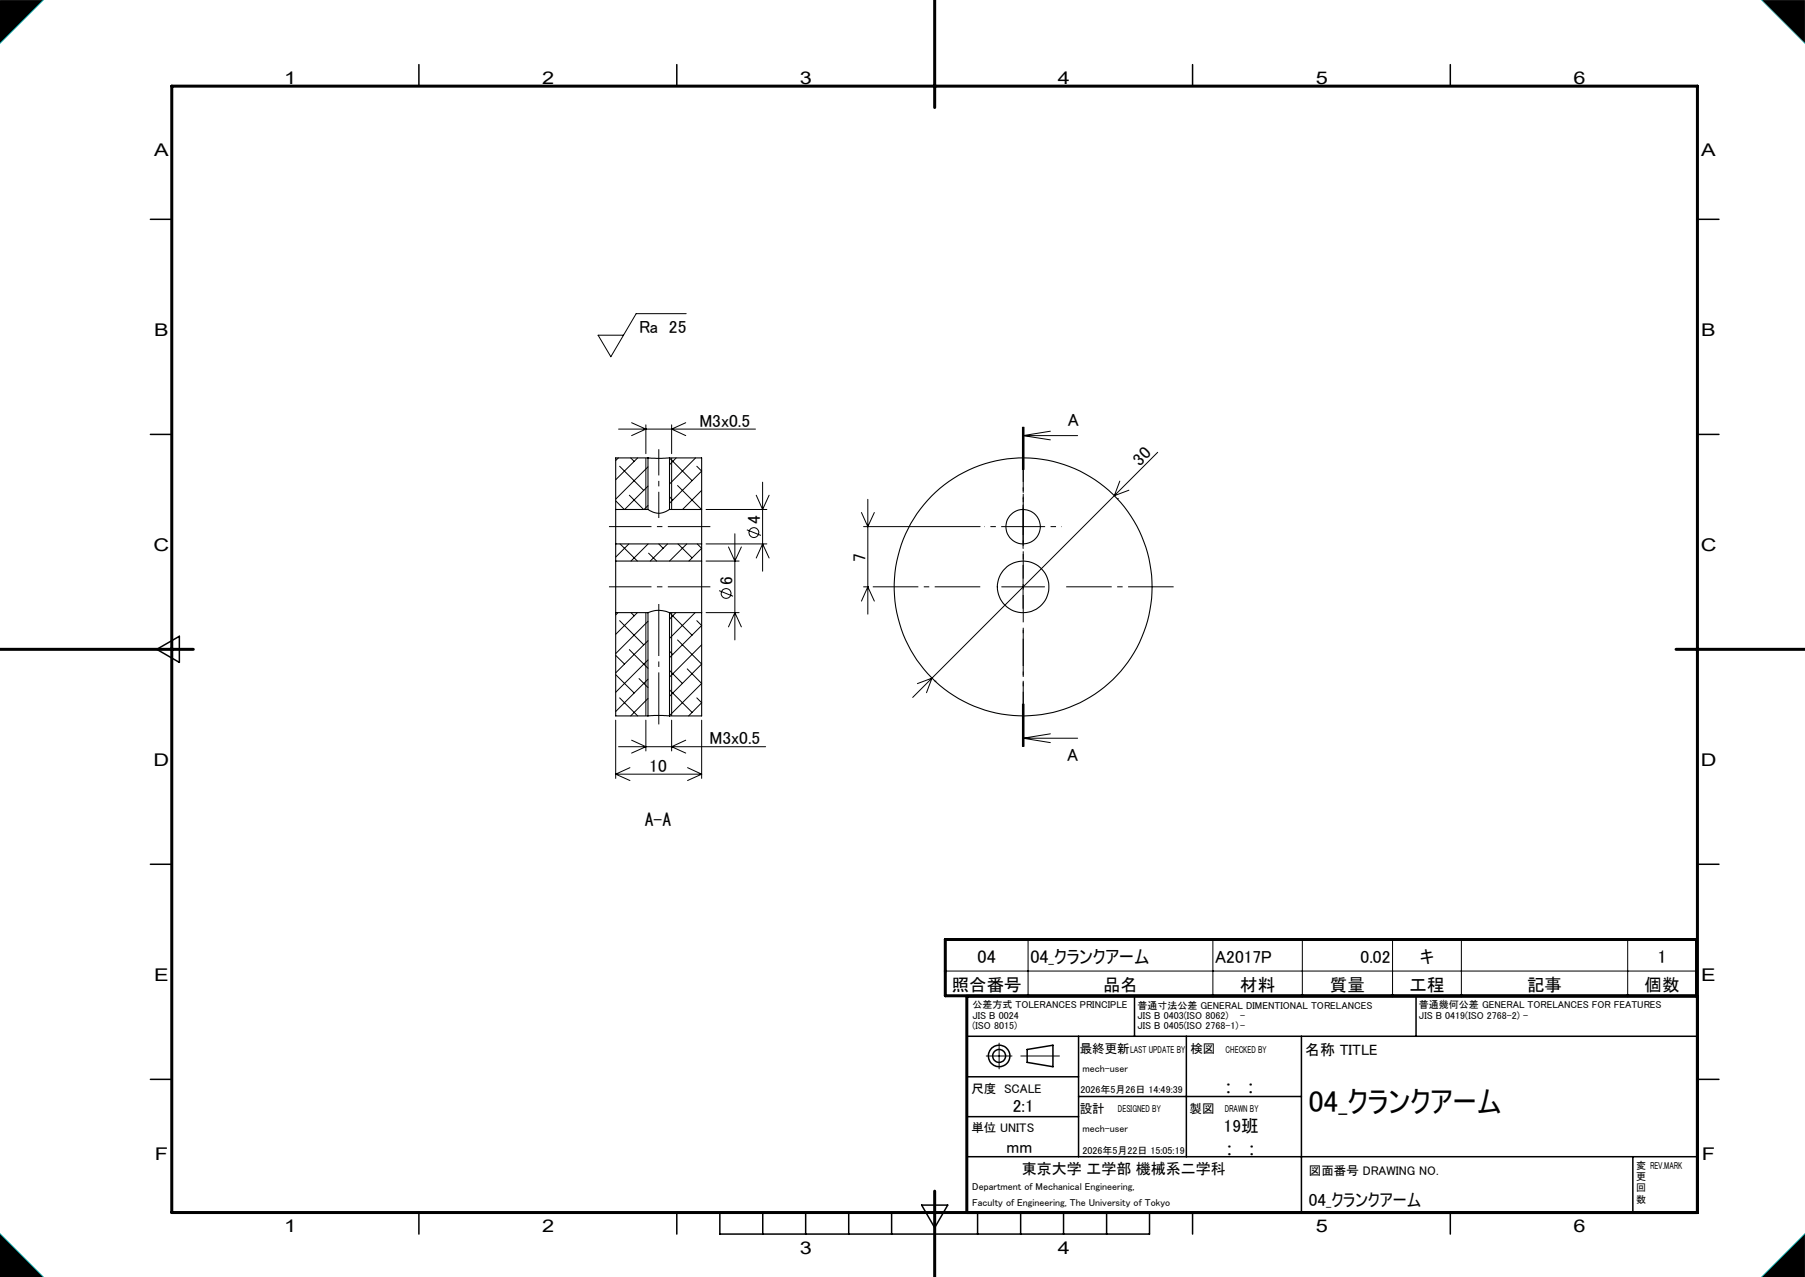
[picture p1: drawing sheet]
<svg xmlns="http://www.w3.org/2000/svg" width="420mm" height="297mm" viewBox="0 0 420 297" stroke-linecap="round" stroke-linejoin="round" font-family="sans-serif">
<g fill="none" stroke="#000" stroke-width=".25">
<path d="M143.3 118.5v8M143.3 118.5h7.5M150.8 118.5a4 4 0 0 0 5 0M150.8 106.5h5M150.8 106.5v12M150.8 106.5h-7.5v12M155.8 118.5h7.5M155.8 106.5v12M155.8 106.5h7.5v12M163.3 118.5v8M143.3 130.5v12M143.3 126.5h20"/>
<path d="M143.3 130.5h20M143.3 126.5v4M163.3 130.5v12M163.3 126.5v4M143.3 142.5h7.5M143.3 142.5v24h7.5M150.8 142.5a6.1 6.1 0 0 1 5 0M150.8 142.5v24M155.8 142.5v24M155.8 142.5h7.5M163.3 142.5v24h-7.5M150.8 166.5h5"/>
<circle cx="238.1" cy="136.5" r="30"/>
<circle cx="238.1" cy="122.5" r="4"/>
<circle cx="238.1" cy="136.5" r="6"/>
</g>
<g fill="none" stroke="#000" stroke-width=".23">
<path d="M0 0h10l-10 10zM410 0h10v10zM159.7 73h-11.7l-5.9 10-2.9-5h5.9M143.9 99.8h31.9M147 98.3l3.3 1.5-3.3 1.5M150.3 98.8v6.7M156.3 98.8v6.7M159.6 98.3l-3.3 1.5 3.3 1.5M237.9 99.3v10M238.1 99.3v10M238.3 99.3v10M143.3 116.5l2 2"/>
<path d="M143.9 106.5l-.6 .6M144.2 108.4l5.6 5.6M146.4 115.2l3.4 3.3M146.8 106.5l.8 .8M148.4 106.5l-5.1 5.1M150.3 106.5v12M150.8 108.6l-7.5 7.5M150.8 113.1l-5.5 5.4M150.8 117.6l-.9 .9M155.8 115.5l.7 .8M155.8 106.5l5.2 5.3M156.3 106.5v12"/>
<path d="M157.3 106.5l-1.5 1.6M157.7 112.9l5.5 5.6M161.9 106.5l-6.1 6.1M162.1 108.4l1.2 1.2-7.5 7.4M163.3 114l-4.5 4.5M164.3 118.5h14.1M176 115.2l1.4 3.3 1.6-3.3M177.4 112.1v20.8M200.4 119.2l1.5 3.3 1.5-3.3M201.9 116.1v26.7M238.1 117.5v10M238.1 101.3h12.7"/>
<path d="M238.1 101.3l6.3 1M244.4 100.3l-6.3 1M259.3 115.3l-46.9 46.9M260 116h.1M260.6 111.9l-1.3 3.4M262.7 114l-3.4 1.3M269.4 105.2l-10.1 10.1M144.3 126.5l4 4M146.3 126.5l-3 3.1M150.8 126.5l-4 4M150.9 128.7l1.9 1.8M153.3 126.5l1 1"/>
<path d="M155.3 126.5l-4 4M157.8 126.5l3.2 3.2M159.8 126.5l-4 4M162.2 126.5l1.1 1-3 3M164.3 130.5h7.7M164.3 126.5h14.1M167.3 137.4l3.3 1.3M169.5 127.2l1.5 3.3 1.5-3.3M171 124.1v24.7M173.8 123.2l3.3 1.3M176 129.8l1.4-3.3 1.6 3.3M200.4 139.8l1.5-3.3 1.5 3.3"/>
<path d="M200.9 136.5h1.2M200.9 122.5h27.2M233.1 136.5h10M233.1 122.5h10M238.1 131.5v10M143.3 156.9l4.3 4.3M143.3 152.4l2 2M143.8 142.5l-.5 .5M144.2 144.4l5.6 5.6M146.4 151.1l4.4 4.3M146.8 142.5l.8 .7M148.3 142.5l-5 5"/>
<path d="M148.7 157.8l2.1 2.1M150.3 142.5v24M150.8 158l-7.5 7.5M150.8 144.5l-7.5 7.5M150.8 149l-7.5 7.5M150.8 153.5l-7.5 7.5M155.8 155.9l3 3.1M155.8 151.4l.7 .8M155.8 142.5l5.2 5.2M156.3 142.5v24M157.3 142.5l-1.5 1.5M157.7 148.8l5.6 5.6-7.5 7.6"/>
<path d="M159.9 155.6l3.4 3.4-7.5 7.4M161.7 142.5l-5.9 6M162.1 144.4l1.2 1.1-7.5 7.5M163.3 150l-7.5 7.5M164.3 142.5h7.7M169.5 145.8l1.5-3.3 1.5 3.3M213.5 159l3.4-1.3-1.3 3.4M217.6 158.4h.1M143.3 167.5v13.5M143.9 173.7h34.3M144.2 162.3l4.2 4.2M146.6 178.5l-3.3 1.6"/>
<path d="M147 172.2l3.3 1.5-3.3 1.5M150.3 167.5v7.2M150.8 162.5l-4 4M155.8 160.4l5.2 5.3M156.3 167.5v7.2M159.6 172.2l-3.3 1.5 3.3 1.5M160 178.5l3.3 1.6M162.1 162.3l1.2 1.1-3.1 3.1M163.3 167.5v13.5M237.9 163.7v10M238.1 171.7h12.7M238.1 171.7l6.3 1"/>
<path d="M238.1 163.7v10M238.3 163.7v10zM244.4 170.7l-6.3 1M143.3 180.1h20M143.3 180.1l3.3 1.4M163.3 180.1l-3.3 1.4M239.2 218.5v13.1M282.2 218.5v13.1M303 218.5v13.1M324 218.5v13.1M340 218.5v13.1M378.7 218.5v13.1"/>
<path d="M220 225.8h174.8M229.5 245.6h6M232.5 242.6v6M237.5 245.6h9M0 287l10 10h-10zM410 297l10-10v10z"/>
<circle cx="169" cy="138" r="1.15"/>
<circle cx="175.4" cy="123.9" r="1.15"/>
</g>
<g fill="none" stroke="#000" stroke-width=".35">
<path d="M97.5 15v5M157.5 15v5M277.5 15v5M337.5 15v5M35 51h5M395 51h5M35 101h5M395 101h5M36.5 151l5.2-3v6.1zM35 201h5M395 201h5M264 231.7v9.3"/>
<path d="M329.5 231.7v9.3M35 251h5M225 241h170M225 250.4h26M225 259.7h26M245 248.1v-5l-6 1v3l6 1M251 241v28M251 255h51.8M276 241v28M302.8 241v41M395 251h5M225 269h170"/>
<path d="M379.9 269v13M97.5 282v5M157.5 282v5M167.5 282v5h100v-5M177.5 282v5M187.5 282v5M197.5 282v5M207.5 282v5M214.5 280.3h6l-3 5.2zM227.5 282v5M237.5 282v5M247.5 282v5"/>
<path d="M257.5 282v5M277.5 282v5M337.5 282v5"/>
<circle cx="232.5" cy="245.6" r="2.5"/>
<circle cx="232.5" cy="245.6" r="1.5"/>
</g>
<path d="M217.5 0v25M40 20h355v262h-355zM0 151h45M390 151h30M220 218.5h174.8v13.1h-174.8zM395 231.7h-170v50.3M217.5 277v20" fill="none" stroke="#000" stroke-width=".7"/>
<path d="M0 0h10l-10 10zM410 0h10v10zM0 287l10 10h-10zM410 297l10-10v10z" fill="none" stroke="#0ff" stroke-width=".23"/>
<path d="M0 0v10l10-10zM410 0l10 10v-10zM410 297h10v-10zM0 287v10h10z" fill-rule="evenodd" fill="#000"/>
<path d="M153.3 120.5v-16" fill="none" stroke="#000" stroke-width=".23" stroke-dasharray="30.5 1.3 1.3 1.3" stroke-dashoffset="24.4" stroke-linecap="butt"/>
<path d="M153.3 168.5v-28" fill="none" stroke="#000" stroke-width=".23" stroke-dasharray="30.5 1.3 1.3 1.3" stroke-dashoffset="18.4" stroke-linecap="butt"/>
<path d="M141.7 122.5h23.6M165.3 136.5h-23.6" fill="none" stroke="#000" stroke-width=".23" stroke-dasharray="30.5 1.3 1.3 1.3" stroke-dashoffset="20.6" stroke-linecap="butt"/>
<path d="M228.1 136.5h-25M238.1 126.5v-25M248.1 136.5h25M238.1 146.5v25" fill="none" stroke="#000" stroke-width=".23" stroke-dasharray="30.5 1.3 1.3 1.3" stroke-dashoffset="19.9" stroke-linecap="butt"/>
<path d="M238.1 117.5v-4M233.1 122.5h-4M238.1 127.5v4M243.1 122.5h4" fill="none" stroke="#000" stroke-width=".23" stroke-dasharray="30.5 1.3 1.3 1.3" stroke-dashoffset="30.4" stroke-linecap="butt"/>
<path d="M238.1 99.3v74.4" fill="none" stroke="#000" stroke-width=".23" stroke-dasharray="6.3 1.3 1.3 1.3" stroke-dashoffset="1.5" stroke-linecap="butt"/>
<text font-size="7" x="304.6" y="258.7">04_クランクアーム</text>
<g font-size="4.2">
<text x="227.5" y="224">04</text>
<text x="239.8" y="224">04_クランクアーム</text>
<text x="385.7" y="224">1</text>
</g>
<g font-size="4.1">
<text x="66.1" y="19.6">1</text>
<text x="126.1" y="19.6">2</text>
<text x="186.1" y="19.6">3</text>
<text x="246.1" y="19.6">4</text>
<text x="306.1" y="19.6">5</text>
<text x="366.1" y="19.6">6</text>
<text x="35.9" y="36.3">A</text>
<text x="395.9" y="36.3">A</text>
<text x="148.7" y="77.4">Ra 25</text>
<text x="35.9" y="78.1">B</text>
<text x="395.9" y="78.1">B</text>
<text x="162.7" y="99.2">M3x0.5</text>
<text x="248.5" y="99">A</text>
<text x="265.2" y="108.5" transform="rotate(-45 265.2 108.5)">30</text>
<text x="176.9" y="122" transform="rotate(-90 176.9 122)">4</text>
<text x="35.8" y="128.1">C</text>
<text x="201.4" y="130.8" transform="rotate(-90 201.4 130.8)">7</text>
<text x="395.8" y="128.1">C</text>
<text x="170.4" y="136.1" transform="rotate(-90 170.4 136.1)">6</text>
<text x="165.1" y="173.1">M3x0.5</text>
<text x="35.8" y="178.1">D</text>
<text x="151.1" y="179.5">10</text>
<text x="248.3" y="176.9">A</text>
<text x="395.8" y="178.1">D</text>
<text x="150.1" y="192.1">A-A</text>
<text x="282.8" y="223.9">A2017P</text>
<text x="316.6" y="223.9">0.02</text>
<text x="330.4" y="223.9">キ</text>
<text x="35.9" y="228.1">E</text>
<text x="221.5" y="230.4">照合番号</text>
<text x="256.7" y="230.4">品名</text>
<text x="288.6" y="230.4">材料</text>
<text x="309.5" y="230.4">質量</text>
<text x="328" y="230.4">工程</text>
<text x="355.3" y="230.4">記事</text>
<text x="382.7" y="230.4">個数</text>
<text x="395.9" y="228.1">E</text>
<text x="285.2" y="254.2">:</text>
<text x="290.4" y="254.2">:</text>
<text x="235.7" y="258.5">2:1</text>
<text x="284.7" y="263.4">19班</text>
<text x="36" y="269.8">F</text>
<text x="234.2" y="268.3">mm</text>
<text x="285.4" y="268.7">:</text>
<text x="290.6" y="268.7">:</text>
<text x="396" y="269.8">F</text>
<text x="304.6" y="280.5">04_クランクアーム</text>
<text x="66.1" y="286.6">1</text>
<text x="126.1" y="286.6">2</text>
<text x="306.1" y="286.6">5</text>
<text x="366.1" y="286.6">6</text>
<text x="186.1" y="291.6">3</text>
<text x="246.1" y="291.6">4</text>
</g>
<g font-size="3.5">
<text x="303.7" y="245.4">名称 TITLE</text>
<text x="237.7" y="273">東京大学 工学部 機械系二学科</text>
</g>
<g font-size="2.9">
<text x="251.3" y="244.9">最終更新</text>
<text x="277" y="244.9">検図</text>
<text x="226" y="254.1">尺度 SCALE</text>
<text x="226" y="263.2">単位 UNITS</text>
<text x="251.3" y="258.7">設計</text>
<text x="276.8" y="258.8">製図</text>
<text x="304.6" y="273.3">図面番号 DRAWING NO.</text>
</g>
<g font-size="2.3">
<text x="226.3" y="234.5">公差方式 TOLERANCES PRINCIPLE</text>
<text x="226.3" y="236.9">JIS B 0024</text>
<text x="226.3" y="239.3">(ISO 8015)</text>
<text x="264.7" y="234.6">普通寸法公差 GENERAL DIMENTIONAL TORELANCES</text>
<text x="264.7" y="237">JIS B 0403(ISO 8062)</text>
<text x="264.7" y="239.4">JIS B 0405(ISO 2768-1)-</text>
<text x="288.6" y="237">-</text>
<text x="330.2" y="234.5">普通幾何公差 GENERAL TORELANCES FOR FEATURES</text>
<text x="330.2" y="236.9">JIS B 0419(ISO 2768-2) -</text>
<text x="263" y="244.9">LAST UPDATE BY</text>
<text x="285.2" y="244.8">CHECKED BY</text>
<text x="251.9" y="249.4">mech-user</text>
<text x="251.4" y="254.1">2026年5月26日 14:49:39</text>
<text x="251.9" y="263.3">mech-user</text>
<text x="260.1" y="258.7">DESIGNED BY</text>
<text x="285" y="258.7">DRAWN BY</text>
<text x="251.9" y="268.3">2026年5月22日 15:05:19</text>
<text x="380.7" y="274.4">更</text>
<text x="380.7" y="271.8">変 REV.MARK</text>
<text x="226.2" y="280.5">Faculty of Engineering, The University of Tokyo</text>
<text x="226.2" y="276.8">Department of Mechanical Engineering,</text>
<text x="380.7" y="279.7">数</text>
<text x="380.7" y="277.1">回</text>
</g>
</svg>
